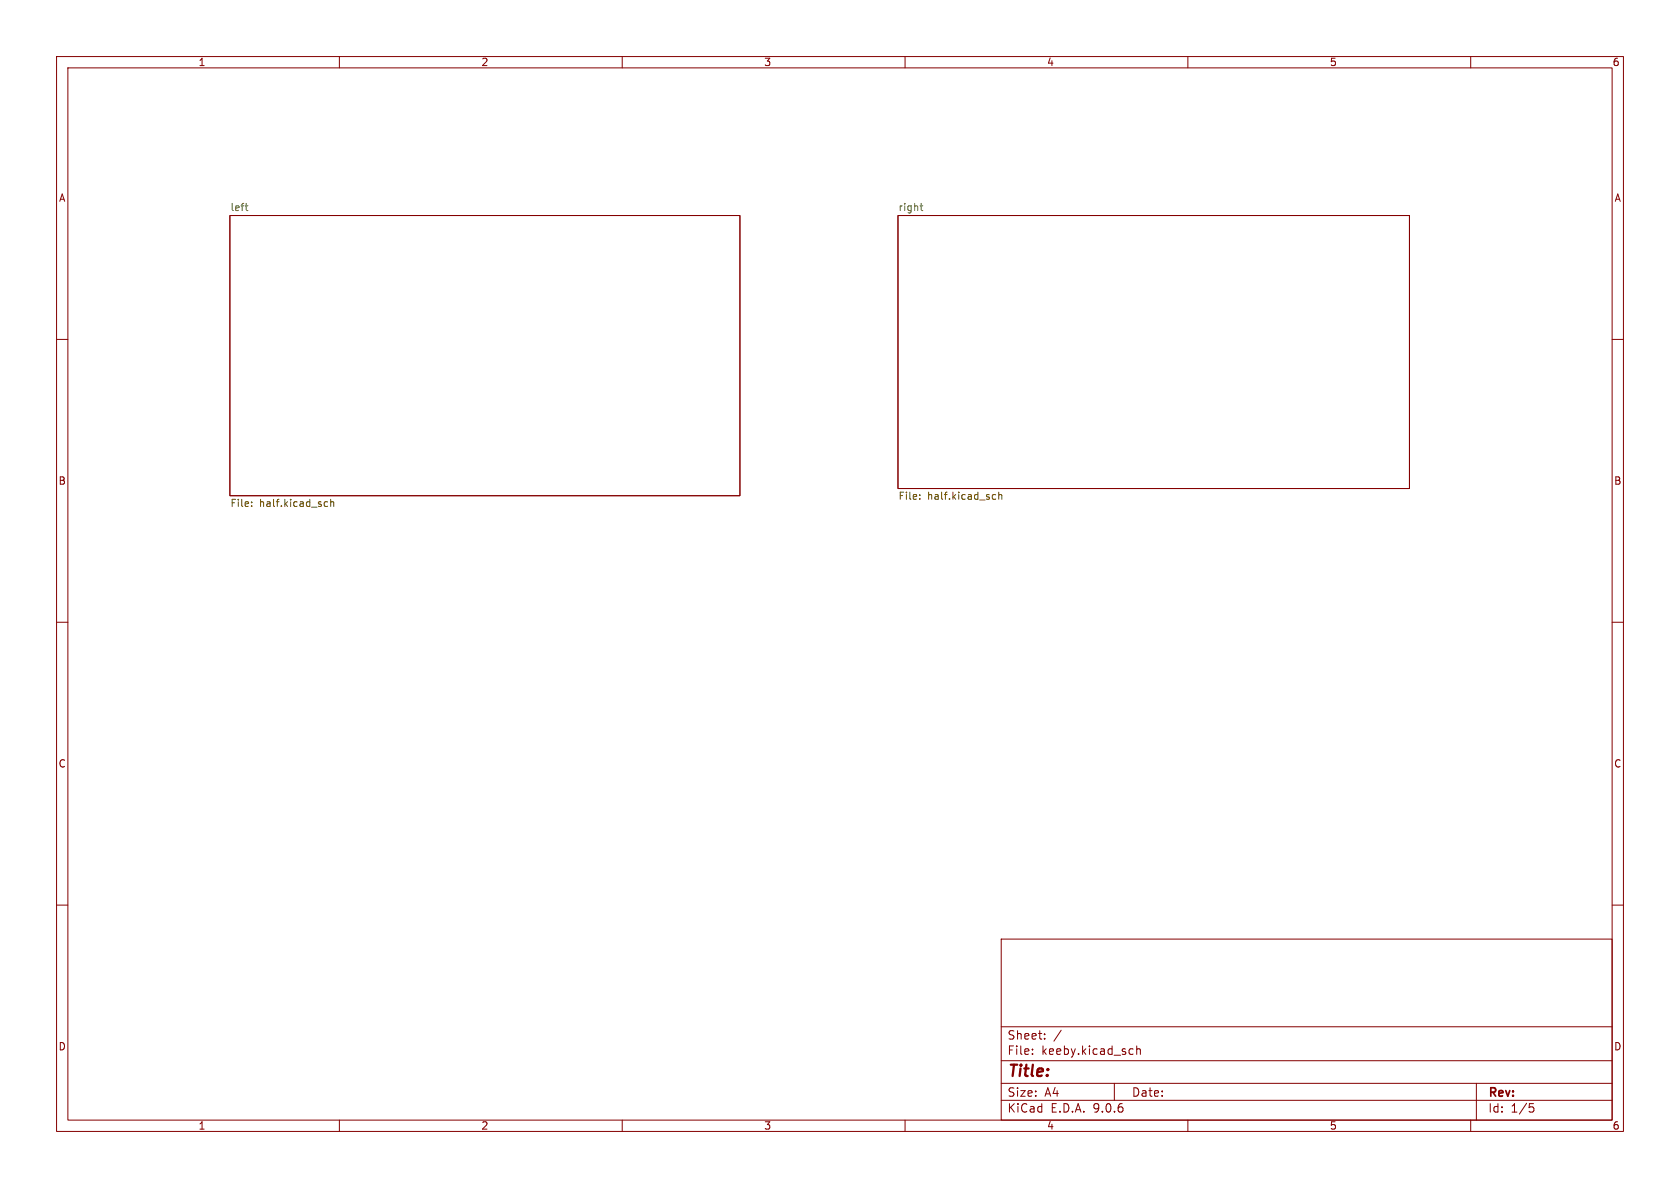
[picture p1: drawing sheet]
<svg xmlns="http://www.w3.org/2000/svg" width="297mm" height="210mm" viewBox="0 0 297 210" stroke-linecap="round" stroke-linejoin="round" font-family="sans-serif">
<g fill="none" stroke="#840000" stroke-width=".18">
<path d="M10 10h277v190h-277zM12 12h273v186h-273zM60 10v2M110 10v2M160 10v2M210 10v2M260 10v2M40.6 38.1h90.2v49.5h-90.2zM158.7 38.1h90.5v48.3h-90.5zM10 60h2M285 60h2M10 110h2"/>
<path d="M285 110h2M10 160h2M177 166h108v32h-108zM285 160h2M60 198v2M110 198v2M160 198v2M177 194.5h108M177 191.5h108M177 187.5h108M177 181.5h108M182.5 186.3v.1"/>
<path d="M182.5 185.5v.1M184.7 183.6v.1M184.7 182.8v.1M187.6 182.1l-1.3 2M197 191.5v3M199.9 185.4l.4 .1M200.3 186.3l-.4 .1M201 185.5l.2-.1 .3 .1 .1 .9M201 184.9v1.5M210 198v2M260 198v2M261 191.5v6.5"/>
<path d="M270.4 195.1h.7M270.5 195.7h.4l.3 .3-.2 .5-.5 .1"/>
</g>
<path d="M43.3 36.4h.5M43.5 37l.3 .2M162.7 36.4h.4M162.8 36v1l.3 .2" fill="none" stroke="#006464" stroke-width=".18"/>
<path d="M44.5 89.4v.1M44.5 88.8v.1M57.6 88.7l.3 .1M57.9 89.5h-.3M58.5 88.8l.1-.1 .3 .1 .1 .7M58.5 88.3v1.2M162.6 88.1v.2M162.6 87.5v.1M175.7 87.4l.3 .1M176 88.2l-.3 .1M176.6 87.5l.2-.1 .3 .1v.8M176.6 87v1.3" fill="none" stroke="#725600" stroke-width=".18"/>
<text font-size="2.8" fill="#840000" x="178" y="190.9">Title:</text>
<g font-size="2.1" fill="#840000">
<text x="178" y="184">Sheet:</text>
<text x="178" y="186.7">File:</text>
<text x="184.1" y="186.7">keeby.kicad_sch</text>
<text x="178" y="196.9">KiCad</text>
<text x="178" y="194.1">Size:</text>
<text x="184.7" y="194.1">A4</text>
<text x="185.7" y="196.9">E.D.A.</text>
<text x="193.3" y="196.9">9.0.6</text>
<text x="200" y="194.1">Date:</text>
<text x="263" y="194.3">Rev:</text>
<text x="263" y="196.9">Id:</text>
<text x="267.1" y="196.9">1/5</text>
</g>
<g font-size="1.8" fill="#840000">
<text x="35" y="11.9">1</text>
<text x="85" y="11.9">2</text>
<text x="135" y="11.9">3</text>
<text x="185" y="11.9">4</text>
<text x="235" y="11.9">5</text>
<text x="285" y="11.9">6</text>
<text x="10.3" y="35.9">A</text>
<text x="285.3" y="35.9">A</text>
<text x="10.3" y="85.9">B</text>
<text x="285.3" y="85.9">B</text>
<text x="10.3" y="135.9">C</text>
<text x="285.3" y="135.9">C</text>
<text x="10.3" y="185.9">D</text>
<text x="285.3" y="185.9">D</text>
<text x="35" y="199.9">1</text>
<text x="85" y="199.9">2</text>
<text x="135" y="199.9">3</text>
<text x="185" y="199.9">4</text>
<text x="235" y="199.9">5</text>
<text x="285" y="199.9">6</text>
</g>
<g font-size="1.8" fill="#006464">
<text x="40.6" y="37.4">left</text>
<text x="158.7" y="37.4">right</text>
</g>
<g font-size="1.8" fill="#725600">
<text x="40.6" y="89.9">File:</text>
<text x="45.9" y="89.9">half.kicad_sch</text>
<text x="158.7" y="88.7">File:</text>
<text x="164" y="88.7">half.kicad_sch</text>
</g>
</svg>
